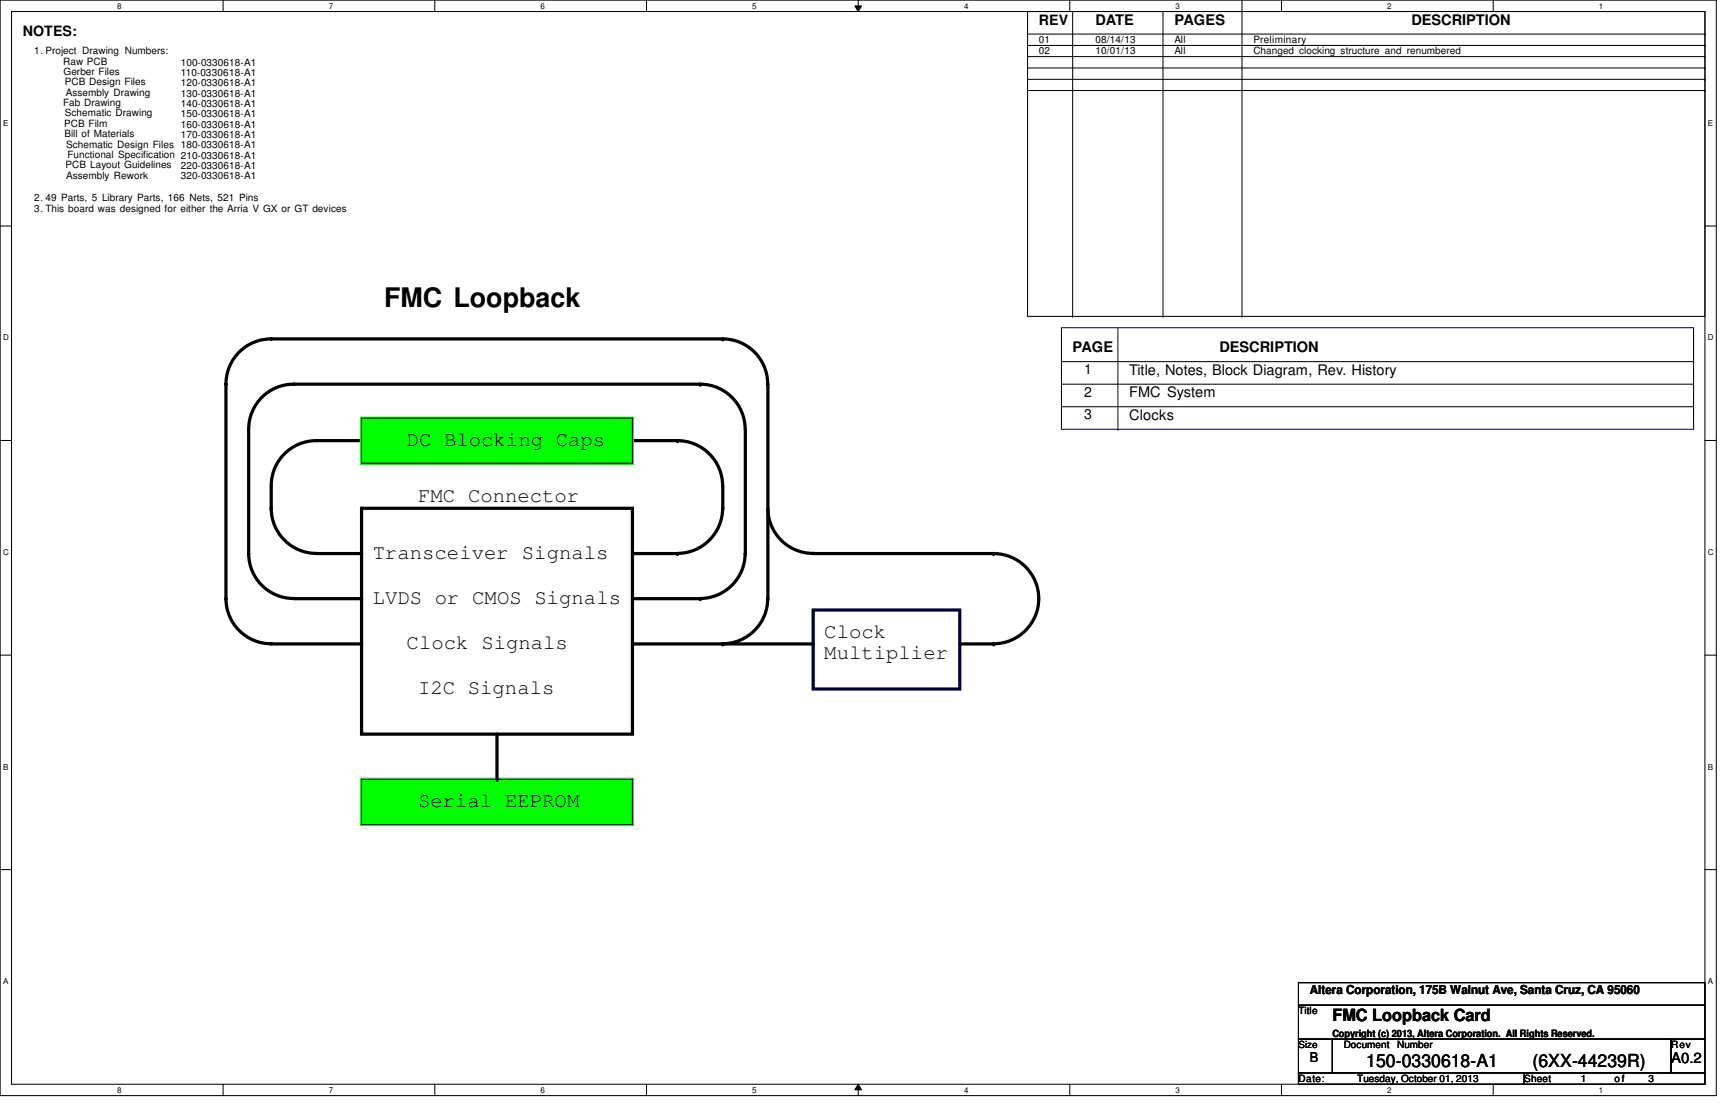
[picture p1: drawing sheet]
<svg xmlns="http://www.w3.org/2000/svg" width="432mm" height="279mm" viewBox="0 0 432 279" stroke-linecap="round" stroke-linejoin="round" font-family="sans-serif">
<path d="M0 0h428.6v273.6h-428.6zM2.9 2.9h422.9v267.8h-422.9z" fill="none" stroke="#000" stroke-width=".25"/>
<g fill="#fff">
<path d="M29.3 .4h1.1v2.2h-1.1z"/>
<path d="M29.3 271.1h1.1v2.2h-1.1z"/>
</g>
<path d="M55.7 0v2.9M55.7 270.7v2.9" fill="none" stroke="#000" stroke-width=".25"/>
<g fill="#fff">
<path d="M82.1 .4h1.1v2.2h-1.1z"/>
<path d="M82.1 271.1h1.1v2.2h-1.1z"/>
</g>
<path d="M108.6 0v2.9M108.6 270.7v2.9" fill="none" stroke="#000" stroke-width=".25"/>
<g fill="#fff">
<path d="M135 .4h1.1v2.2h-1.1z"/>
<path d="M135 271.1h1.1v2.2h-1.1z"/>
</g>
<path d="M161.5 0v2.9M161.5 270.7v2.9" fill="none" stroke="#000" stroke-width=".25"/>
<g fill="#fff">
<path d="M187.9 .4h1.1v2.2h-1.1z"/>
<path d="M187.9 271.1h1.1v2.2h-1.1z"/>
</g>
<path d="M213.5 1.5h1.6l-.8 1.4zM214.3 0v2.9M214.3 270.7l.8 1.4h-1.6zM214.3 270.7v2.9" fill="none" stroke="#000" stroke-width=".25"/>
<path d="M213.5 1.5h1.6l-.8 1.4zM214.3 270.7l.8 1.4h-1.6z" fill="#000"/>
<g fill="#fff">
<path d="M240.7 .4h1.2v2.2h-1.2z"/>
<path d="M240.7 271.1h1.2v2.2h-1.2z"/>
</g>
<path d="M267.2 0v2.9M267.2 270.7v2.9" fill="none" stroke="#000" stroke-width=".25"/>
<g fill="#fff">
<path d="M293.6 .4h1.1v2.2h-1.1z"/>
<path d="M293.6 271.1h1.1v2.2h-1.1z"/>
</g>
<path d="M320 0v2.9M320 270.7v2.9" fill="none" stroke="#000" stroke-width=".25"/>
<g fill="#fff">
<path d="M346.5 .4h1.1v2.2h-1.1z"/>
<path d="M346.5 271.1h1.1v2.2h-1.1z"/>
</g>
<path d="M372.9 0v2.9M372.9 270.7v2.9" fill="none" stroke="#000" stroke-width=".25"/>
<g fill="#fff">
<path d="M399.3 .4h1.1v2.2h-1.1z"/>
<path d="M399.3 271.1h1.1v2.2h-1.1z"/>
<path d="M.8 29.6h1.3v2.3h-1.3z"/>
<path d="M426.5 29.6h1.3v2.3h-1.3z"/>
<path d="M.8 83.2h1.4v2.2h-1.4z"/>
<path d="M426.5 83.2h1.4v2.2h-1.4z"/>
</g>
<path d="M0 56.4h2.9M425.8 56.4h2.8" fill="none" stroke="#000" stroke-width=".25"/>
<g fill="#fff">
<path d="M.8 136.7h1.4v2.3h-1.4z"/>
<path d="M426.5 136.7h1.4v2.3h-1.4z"/>
</g>
<path d="M0 110h2.9M425.8 110h2.8" fill="none" stroke="#000" stroke-width=".25"/>
<g fill="#fff">
<path d="M.8 190.3h1.3v2.3h-1.3z"/>
<path d="M426.5 190.3h1.3v2.3h-1.3z"/>
</g>
<path d="M0 163.6h2.9M425.8 163.6h2.8" fill="none" stroke="#000" stroke-width=".25"/>
<g fill="#fff">
<path d="M.8 243.9h1.3v2.2h-1.3z"/>
<path d="M426.5 243.9h1.3v2.2h-1.3z"/>
</g>
<g fill="none" stroke="#000" stroke-width=".25">
<path d="M256.6 2.9h169.2v76.1h-169.2zM256.6 8.5h169.2M256.6 11.3h169.2M256.6 14.1h169.2M267.9 2.9v76.1M290.4 2.9v76.1M310.2 0v79M425.8 8.5h.1M425.8 11.3h.1M425.8 14.1h.1M267.9 79h.1M290.4 79h.1"/>
<path d="M310.2 79h.1M265.1 90.3h157.9M265.1 95.9h157.9M423 90.3h.1M423 95.9h.1M265.1 101.6h157.9M423 101.6h.1M0 217.1h2.9M425.8 217.1h2.8"/>
</g>
<path d="M90.3 110h-11.3a11.3 11.3 0 0 0-11.3 11.3 21.7 21.7 0 0 0 .7 9.4 11.3 11.3 0 0 0 10.6 7.5M157.9 110h11.3a11.3 11.3 0 0 1 11.3 11.3M79 138.2h11.3M90.3 126.9h67.6v56.4h-67.6zM157.9 138.2h11.3M180.5 126.9a11.3 11.3 0 0 1-11.3 11.3M180.5 121.3v5.6" fill="none" stroke="#000" stroke-width=".8"/>
<g fill="#000">
<circle cx="90.3" cy="110" r=".4"/>
<circle cx="169.2" cy="110" r=".4"/>
<circle cx="67.7" cy="126.9" r=".4"/>
<circle cx="90.3" cy="138.2" r=".4"/>
<circle cx="169.2" cy="138.2" r=".4"/>
<circle cx="180.5" cy="126.9" r=".4"/>
</g>
<path d="M90.3 104.4h67.6v11.3h-67.6z" fill-rule="evenodd" fill="#0f0"/>
<path d="M90.3 104.4h67.6v11.3h-67.6z" fill="none" stroke="#0f0" stroke-width=".8"/>
<path d="M73.4 149.4h.1a11.2 11.2 0 0 1-11.4-11.2v-31a11.2 11.2 0 0 1 11.4-11.3h101.4a11.2 11.2 0 0 1 11.2 11.3v31a11.4 11.4 0 0 1-11.2 11.2M73.4 149.5h16.9M157.9 149.5h17" fill="none" stroke="#000" stroke-width=".8"/>
<g fill="#000">
<circle cx="174.9" cy="95.9" r=".4"/>
<circle cx="62.1" cy="138.2" r=".4"/>
<circle cx="186.1" cy="138.2" r=".4"/>
<circle cx="90.3" cy="149.5" r=".4"/>
<circle cx="174.9" cy="149.5" r=".4"/>
</g>
<path d="M90.3 194.6h67.6v11.3h-67.6z" fill-rule="evenodd" fill="#0f0"/>
<path d="M90.3 194.6h67.6v11.3h-67.6z" fill="none" stroke="#0f0" stroke-width=".8"/>
<path d="M191.7 95.9v.1a11.3 11.3 0 0 0-11.2-11.4h-112.7a11.3 11.3 0 0 0-11.4 11.4v53.5a11.3 11.3 0 0 0 11.4 11.2l22.5 .1M191.8 95.9v53.6M191.8 126.9a11.3 11.3 0 0 0 11.4 11.3h-.1M203.1 138.2h45.1a11.3 11.3 0 0 1 11.2 11.3 11.3 11.3 0 0 1-11.2 11.2l-8.5 .1M191.7 149.5a11.3 11.3 0 0 1-11.2 11.2M157.9 160.8h45.2M124.1 183.3v11.3" fill="none" stroke="#000" stroke-width=".8"/>
<g fill="#000">
<circle cx="180.5" cy="84.6" r=".4"/>
<circle cx="248.2" cy="138.2" r=".4"/>
<circle cx="56.4" cy="149.5" r=".4"/>
<circle cx="191.8" cy="149.5" r=".4"/>
<circle cx="90.3" cy="160.8" r=".4"/>
<circle cx="180.5" cy="160.8" r=".4"/>
<circle cx="203.1" cy="160.8" r=".4"/>
<circle cx="248.2" cy="160.8" r=".4"/>
<circle cx="124.1" cy="194.6" r=".4"/>
</g>
<path d="M265.1 81.8h157.9v25.4h-157.9zM279.2 81.8v25.4M90.3 104.4h67.6v11.3h-67.6zM279.2 107.2h.1M90.3 194.6h67.6v11.3h-67.6z" fill="none" stroke="#000040" stroke-width=".25"/>
<path d="M203.1 152.3h36.6v19.7h-36.6z" fill="none" stroke="#000040" stroke-width=".8"/>
<g fill="none" stroke="#000" stroke-width=".25">
<path d="M256.6 17h169.2M256.6 19.8h169.2M425.8 17h.1M425.8 19.8h.1M256.6 22.6h169.2M425.8 22.6h.1M324.3 245.4h101.5v5.6h-101.5zM324.3 251h101.5v8.5h-101.5zM324.3 259.5h8.4v8.4h-8.4zM332.7 259.5h84.6v8.4h-84.6zM417.3 259.5h8.5v8.4h-8.5zM324.3 267.9h56.4v2.8h-56.4z"/>
<path d="M380.7 267.9h45.1v2.8h-45.1z"/>
</g>
<text font-size="6.7" x="95.9" y="76.8">FMC Loopback</text>
<g font-size="5.2">
<text x="101.6" y="111.3">DC Blocking Caps</text>
<text x="104.4" y="125.4">FMC Connector</text>
<text x="93.1" y="139.5">Transceiver Signals</text>
<text x="93.1" y="150.8">LVDS or CMOS Signals</text>
<text x="205.9" y="159.3">Clock</text>
<text x="101.6" y="162.1">Clock Signals</text>
<text x="205.9" y="164.4">Multiplier</text>
<text x="104.4" y="173.4">I2C Signals</text>
<text x="104.4" y="201.5">Serial EEPROM</text>
</g>
<g font-size="4.5">
<text x="341.2" y="266.3">150-0330618-A1</text>
<text x="382.7" y="266.3">(6XX-44239R)</text>
</g>
<text font-size="4.2" x="332.7" y="254.8">FMC Loopback Card</text>
<g font-size="3.6">
<text x="5.7" y="9">NOTES:</text>
<text x="259.5" y="6.2">REV</text>
<text x="273.6" y="6.3">DATE</text>
<text x="293.3" y="6.3">PAGES</text>
<text x="352.5" y="6.3">DESCRIPTION</text>
<text x="267.9" y="88">PAGE</text>
<text x="304.5" y="88">DESCRIPTION</text>
<text x="282" y="93.6">Title, Notes, Block Diagram, Rev. History</text>
<text x="282" y="99.2">FMC System</text>
<text x="282" y="104.8">Clocks</text>
<text x="417.3" y="265.5">A0.2</text>
</g>
<g font-size="3.5">
<text x="270.7" y="93.4">1</text>
<text x="270.7" y="99.1">2</text>
<text x="270.7" y="104.7">3</text>
</g>
<text font-size="3.3" x="327.1" y="265.3">B</text>
<text font-size="3.1" x="327.1" y="248.2">Altera Corporation, 175B Walnut Ave, Santa Cruz, CA 95060</text>
<g font-size="2.5">
<text x="259.5" y="10.8">01</text>
<text x="273.6" y="10.8">08/14/13</text>
<text x="293.3" y="10.8">All</text>
<text x="313" y="10.8">Preliminary</text>
<text x="8.5" y="13.6">1. Project Drawing Numbers:</text>
<text x="15.8" y="16.2">Raw PCB</text>
<text x="45.2" y="16.4">100-0330618-A1</text>
<text x="259.5" y="13.6">02</text>
<text x="273.6" y="13.6">10/01/13</text>
<text x="293.3" y="13.6">All</text>
<text x="313" y="13.6">Changed clocking structure and renumbered</text>
<text x="15.9" y="18.8">Gerber Files</text>
<text x="16.2" y="21.3">PCB Design Files</text>
<text x="16.4" y="23.9">Assembly Drawing</text>
<text x="45.2" y="19">110-0330618-A1</text>
<text x="45.2" y="21.5">120-0330618-A1</text>
<text x="15.8" y="26.5">Fab Drawing</text>
<text x="16.2" y="29.1">Schematic Drawing</text>
<text x="45.2" y="24.1">130-0330618-A1</text>
<text x="45.2" y="26.7">140-0330618-A1</text>
<text x="45.2" y="29.3">150-0330618-A1</text>
<text x="16" y="31.7">PCB Film</text>
<text x="16.1" y="34.2">Bill of Materials</text>
<text x="45.2" y="31.9">160-0330618-A1</text>
<text x="45.2" y="34.5">170-0330618-A1</text>
<text x="16.4" y="42">PCB Layout Guidelines</text>
<text x="16.6" y="36.8">Schematic Design Files 180-0330618-A1</text>
<text x="16.8" y="39.4">Functional Specification 210-0330618-A1</text>
<text x="16.5" y="44.6">Assembly Rework</text>
<text x="45.2" y="42.2">220-0330618-A1</text>
<text x="45.2" y="44.8">320-0330618-A1</text>
<text x="8.5" y="53">3. This board was designed for either the Arria V GX or GT devices</text>
<text x="8.5" y="50.2">2. 49 Parts, 5 Library Parts, 166 Nets, 521 Pins</text>
<text x="324.3" y="253.2">Title</text>
<text x="324.3" y="261.7">Size</text>
<text x="332.7" y="259">Copyright (c) 2013, Altera Corporation. All Rights Reserved.</text>
<text x="335.6" y="261.7">Document</text>
<text x="348.9" y="261.7">Number</text>
<text x="417.3" y="261.7">Rev</text>
<text x="324.3" y="270.1">Date:</text>
<text x="339" y="270.1">Tuesday, October 01, 2013</text>
<text x="380.7" y="270.1">Sheet</text>
<text x="394.8" y="270.1">1</text>
<text x="403.2" y="270.1">of</text>
<text x="411.7" y="270.1">3</text>
</g>
<g font-size="2">
<text x="29.3" y="2.2">8</text>
<text x="82.1" y="2.2">7</text>
<text x="135" y="2.2">6</text>
<text x="187.9" y="2.2">5</text>
<text x="240.7" y="2.2">4</text>
<text x="293.6" y="2.2">3</text>
<text x="346.5" y="2.2">2</text>
<text x="399.3" y="2.2">1</text>
<text x=".8" y="31.5">E</text>
<text x="426.5" y="31.5">E</text>
<text x=".8" y="85">D</text>
<text x="426.5" y="85">D</text>
<text x=".8" y="138.6">C</text>
<text x="426.5" y="138.6">C</text>
<text x=".8" y="192.2">B</text>
<text x="426.5" y="192.2">B</text>
<text x=".8" y="245.7">A</text>
<text x="426.5" y="245.7">A</text>
<text x="29.3" y="272.9">8</text>
<text x="82.1" y="272.9">7</text>
<text x="135" y="272.9">6</text>
<text x="187.9" y="272.9">5</text>
<text x="240.7" y="272.9">4</text>
<text x="293.6" y="272.9">3</text>
<text x="346.5" y="272.9">2</text>
<text x="399.3" y="272.9">1</text>
</g>
</svg>
